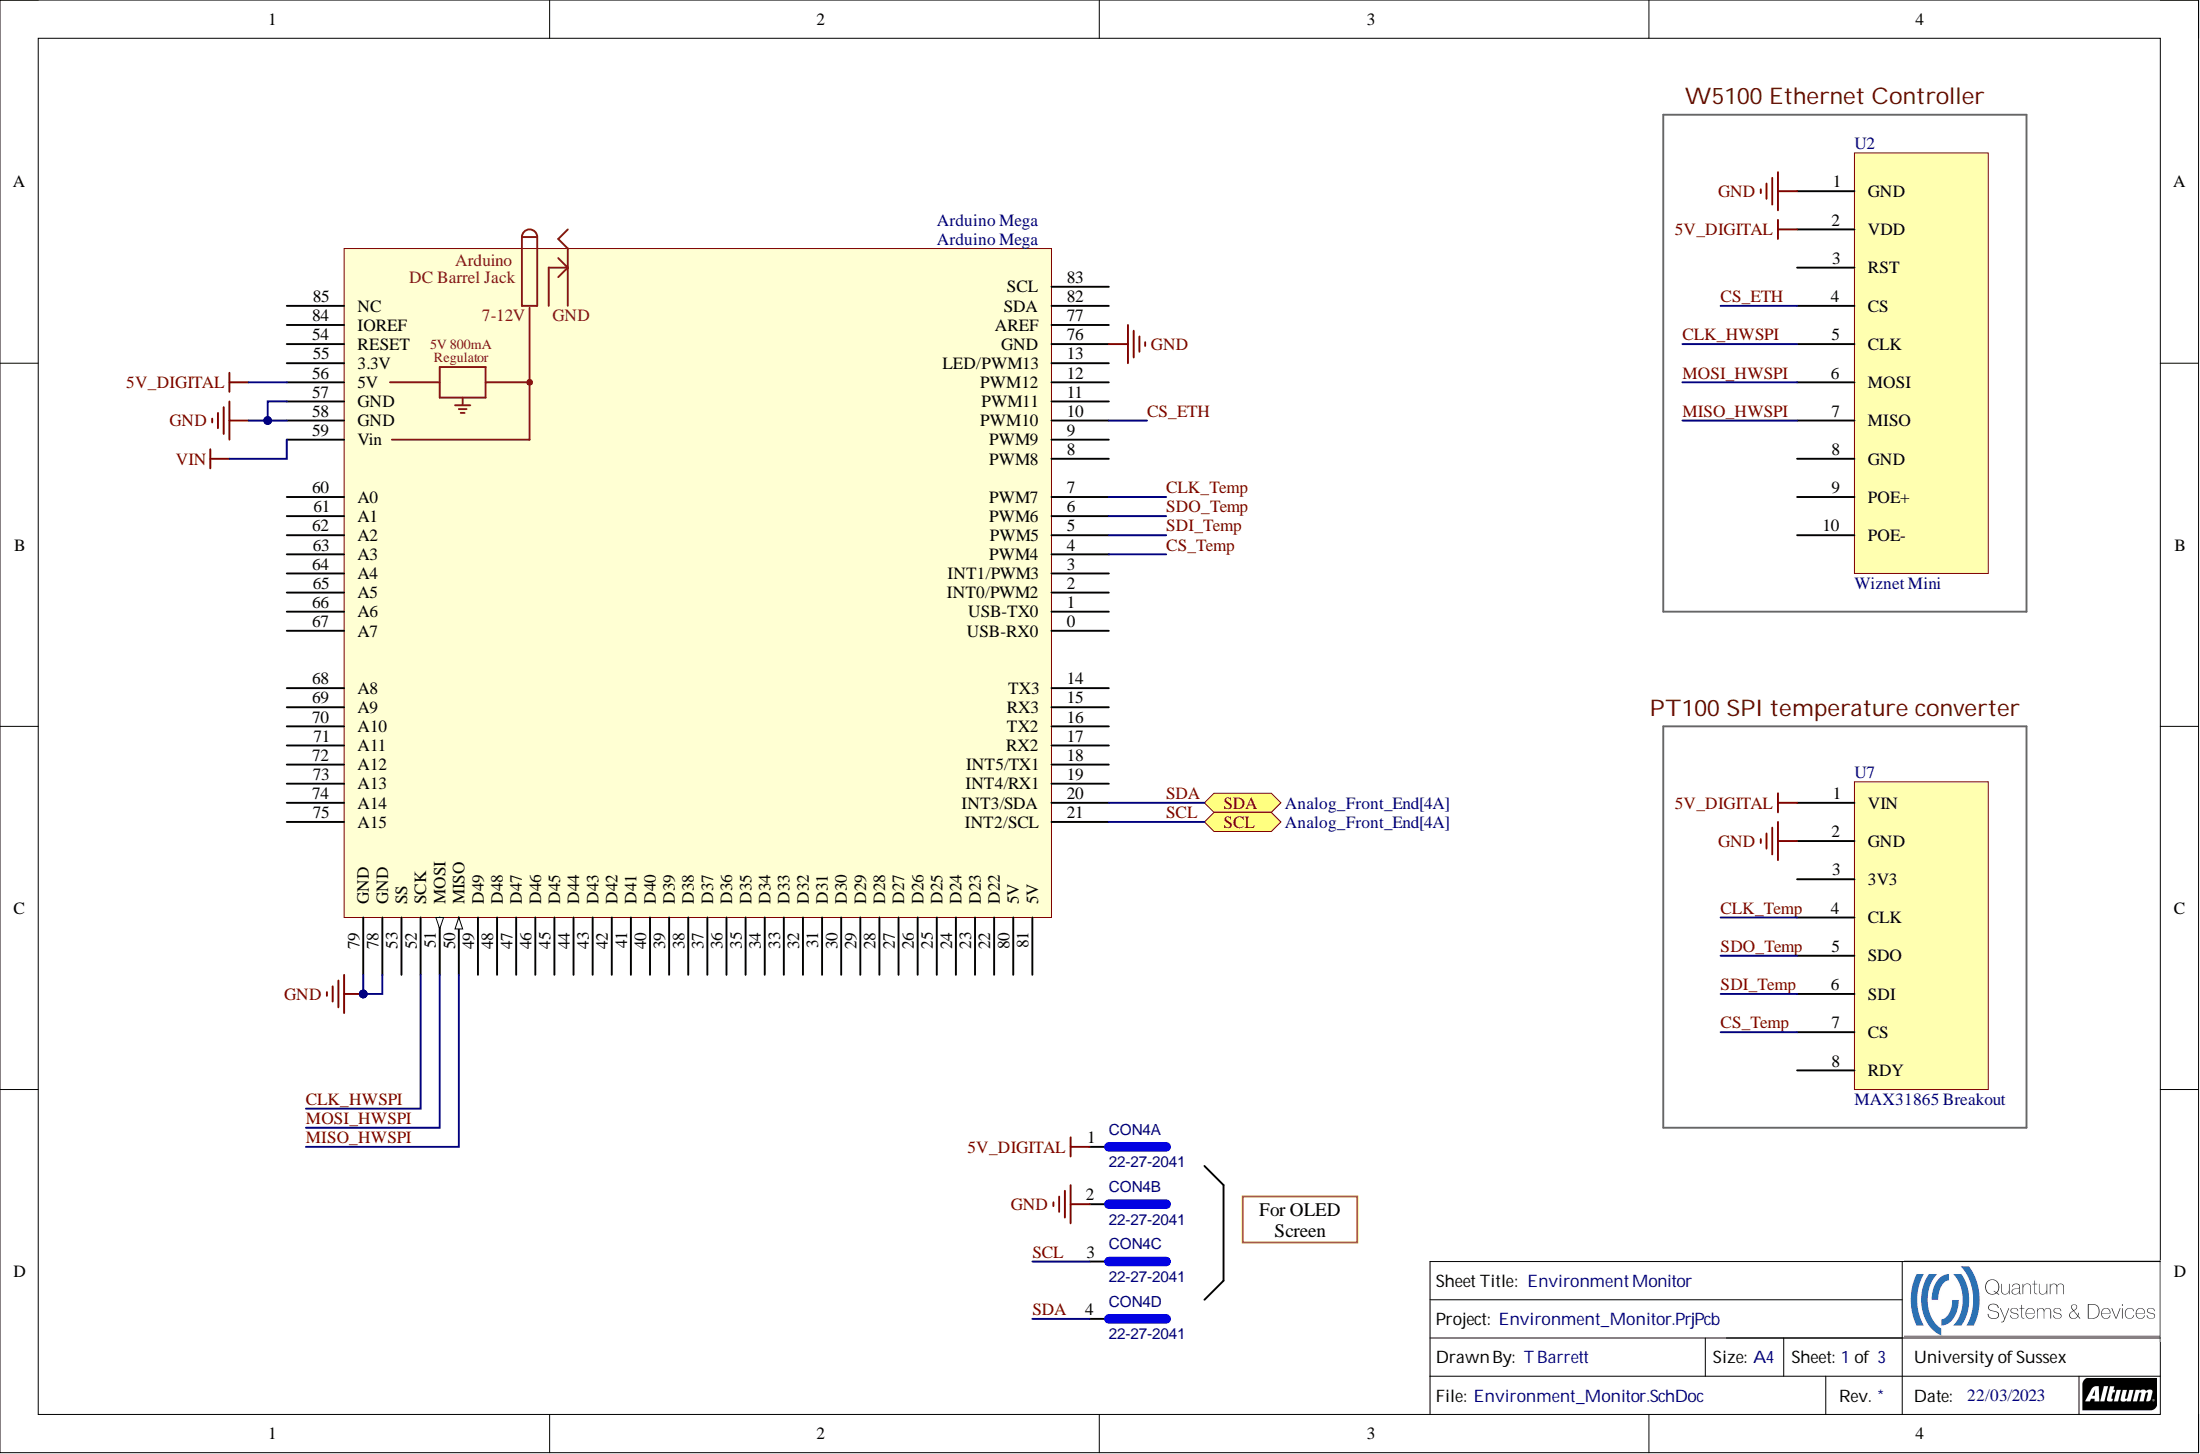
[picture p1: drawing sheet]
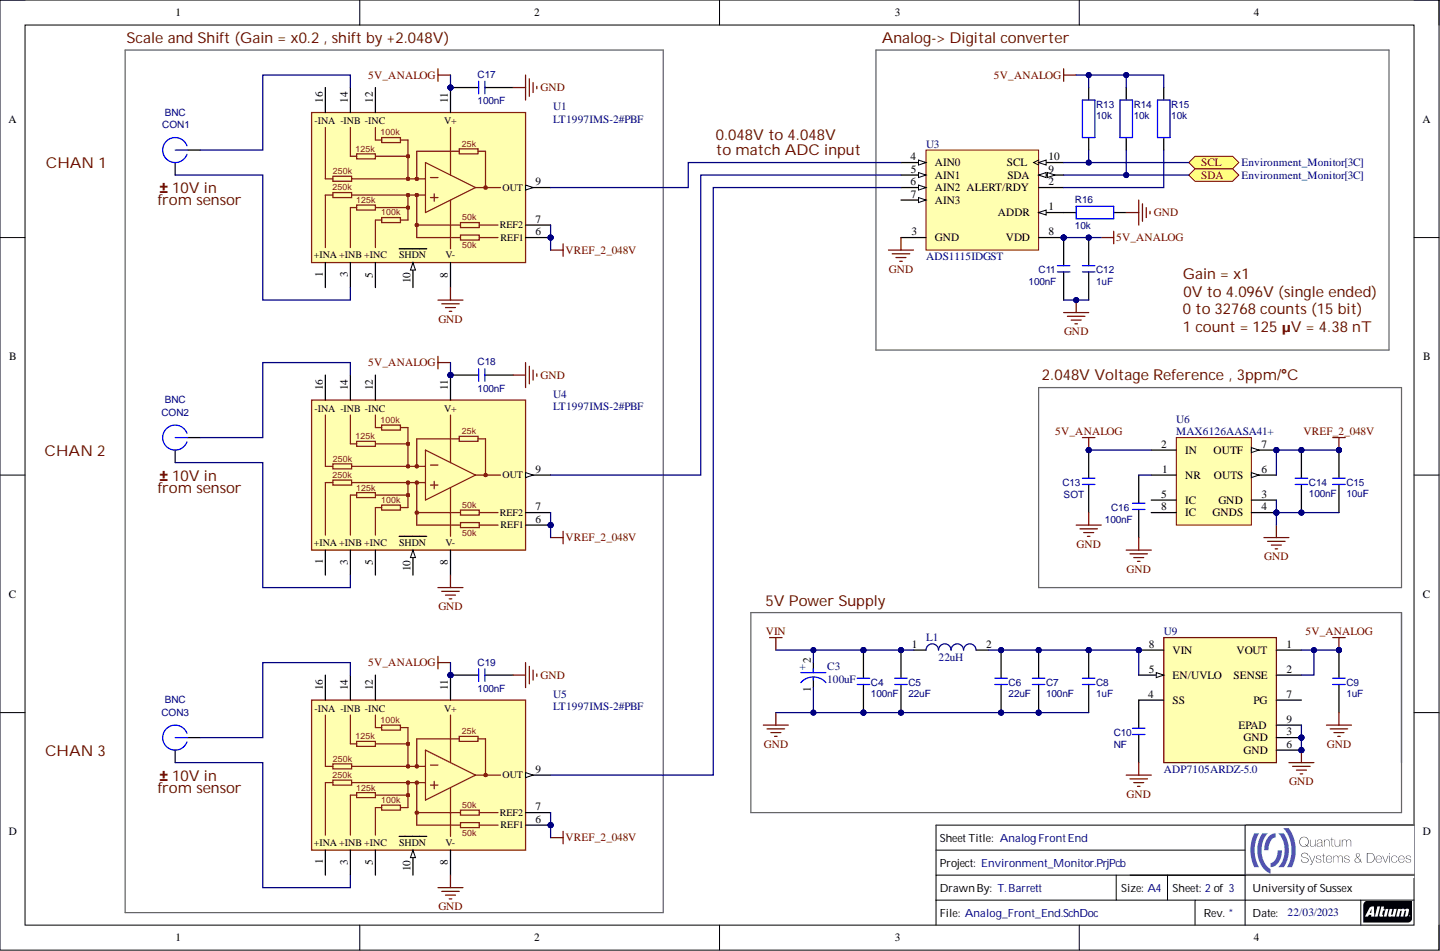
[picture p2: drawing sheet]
# Altium project Environment_Monitor.PrjPcb
3 sheets, 35 parts. Net scope: flat (ports and power ports of the same name join across sheets).
Board file: Environment_Monitor.PcbDoc
Sheets:
  Environment_Monitor.SchDoc
  Analog_Front_End.SchDoc
  Analog_Front_End_Characterisation.SchDoc

## Sheet Environment_Monitor.SchDoc: Environment Monitor
size A4; DrawnBy: T Barrett; SheetNumber: 1; SheetTotal: 3

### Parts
Arduino_Mega  Arduino Mega  [Arduino Mega]
CON4  22-27-2041  [22-27-2041]  (parts A,B,C,D of 4)
U2  Wiznet Mini  [Wiznet Mini W5100 Ethernet Breakout Board]
U7  MAX31865 Breakout  [MAX31865 Breakout]

### Blocks framed on the sheet
W5100 Ethernet Controller: U2
PT100 SPI temperature converter: U7

### Ports
SCL (bidir, see Analog_Front_End[4A]), SDA (bidir, see Analog_Front_End[4A])

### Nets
5V_DIGITAL: Arduino_Mega.56(5V) CON4.1 U2.2(VDD) U7.1(VIN)
GND: Arduino_Mega.57(GND) Arduino_Mega.58(GND) Arduino_Mega.76(GND) Arduino_Mega.78(GND) Arduino_Mega.79(GND) CON4.2 U2.1(GND) U7.2(GND)
VIN: Arduino_Mega.59(Vin)
CLK_HWSPI: Arduino_Mega.52(SCK) U2.5(CLK)
CLK_Temp: Arduino_Mega.7(PWM7) U7.4(CLK)
CS_ETH: Arduino_Mega.10(PWM10) U2.4(CS)
CS_Temp: Arduino_Mega.4(PWM4) U7.7(CS)
MISO_HWSPI: Arduino_Mega.50(MISO) U2.7(MISO)
MOSI_HWSPI: Arduino_Mega.51(MOSI) U2.6(MOSI)
SCL: Arduino_Mega.21(INT2/SCL) CON4.3 ; port SCL
SDA: Arduino_Mega.20(INT3/SDA) CON4.4 ; port SDA
SDI_Temp: Arduino_Mega.5(PWM5) U7.6(SDI)
SDO_Temp: Arduino_Mega.6(PWM6) U7.5(SDO)

Not connected (* = marked no-connect by the designer): Arduino_Mega 0(USB-RX0) 1(USB-TX0) 2(INT0/PWM2) 3(INT1/PWM3) 8(PWM8) 9(PWM9) 11(PWM11) 12(PWM12) 13(LED/PWM13) 14(TX3) 15(RX3) 16(TX2) 17(RX2) 18(INT5/TX1) 19(INT4/RX1) 22(D22) 23(D23) 24(D24) 25(D25) 26(D26) 27(D27) 28(D28) 29(D29) 30(D30) 31(D31) 32(D32) 33(D33) 34(D34) 35(D35) 36(D36) 37(D37) 38(D38) 39(D39) 40(D40) 41(D41) 42(D42) 43(D43) 44(D44) 45(D45) 46(D46) 47(D47) 48(D48) 49(D49) 53(SS) 54(RESET) 55(3.3V) 60(A0) 61(A1) 62(A2) 63(A3) 64(A4) 65(A5) 66(A6) 67(A7) 68(A8) 69(A9) 70(A10) 71(A11) 72(A12) 73(A13) 74(A14) 75(A15) 77(AREF) 80(5V) 81(5V) 82(SDA) 83(SCL) 84(IOREF) 85(NC); U2 3(RST) 8(GND) 9(POE+) 10(POE-); U7 3(3V3) 8(RDY)

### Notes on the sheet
- For OLED Screen

## Sheet Analog_Front_End.SchDoc: Analog Front End
size A4; DrawnBy: T. Barrett; SheetNumber: 2; SheetTotal: 3

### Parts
C3  100uF  [FP-865080657017-MFG]
C4  value 100nF  [CAPACITOR SMD 1206]  (hidden comment: Capacitor SMD 1206)
C5  value 22uF  [CAPACITOR SMD 1206]  (hidden comment: Capacitor SMD 1206)
C6  value 22uF  [CAPACITOR SMD 1206]  (hidden comment: Capacitor SMD 1206)
C7  value 100nF  [CAPACITOR SMD 1206]  (hidden comment: Capacitor SMD 1206)
C8  value 1uF  [CAPACITOR SMD 1206]  (hidden comment: Capacitor SMD 1206)
C9  value 1uF  [CAPACITOR SMD 1206]  (hidden comment: Capacitor SMD 1206)
C10  value NF  [CAPACITOR SMD 0805]  (hidden comment: Capacitor SMD 0805)
C11  value 100nF  [CAPACITOR SMD 0805]  (hidden comment: Capacitor SMD 0805)
C12  value 1uF  [CAPACITOR SMD 1206]  (hidden comment: Capacitor SMD 1206)
C13  value SOT  [CAPACITOR SMD 1206]  (hidden comment: Capacitor SMD 1206)
C14  value 100nF  [CAPACITOR SMD 0805]  (hidden comment: Capacitor SMD 0805)
C15  value 10uF  [CAPACITOR SMD 1206]  (hidden comment: Capacitor SMD 1206)
C16  value 100nF  [CAPACITOR SMD 0805]  (hidden comment: Capacitor SMD 0805)
C17  value 100nF  [CAPACITOR SMD 0805]  (hidden comment: Capacitor SMD 0805)
C18  value 100nF  [CAPACITOR SMD 0805]  (hidden comment: Capacitor SMD 0805)
C19  value 100nF  [CAPACITOR SMD 0805]  (hidden comment: Capacitor SMD 0805)
CON1  BNC  [BNC B6252H5-NPP3G-50]
CON2  BNC  [BNC B6252H5-NPP3G-50]
CON3  BNC  [BNC B6252H5-NPP3G-50]
L1  22uH  [WE-LQS 4018]
R13  value 10k  [RESISTOR SMD 0805]  (hidden comment: Resistor SMD 0805)
R14  value 10k  [RESISTOR SMD 0805]  (hidden comment: Resistor SMD 0805)
R15  value 10k  [RESISTOR SMD 0805]  (hidden comment: Resistor SMD 0805)
R16  value 10k  [RESISTOR SMD 0805]  (hidden comment: Resistor SMD 0805)
U1  LT1997IMS-2#PBF  [MSOP-16 (12 pin variation)]
U3  ADS1115IDGST  [VSSOP 10PIN]
U4  LT1997IMS-2#PBF  [MSOP-16 (12 pin variation)]
U5  LT1997IMS-2#PBF  [MSOP-16 (12 pin variation)]
U6  MAX6126AASA41+  [SOIC_N 8-pin]
U9  ADP7105ARDZ-5.0  [NSOIC-EP-8]

### Blocks framed on the sheet
2.048V Voltage Reference , 3ppm/°C: C13-C16 U6

### Ports
SCL (bidir, see Environment_Monitor[3C]), SDA (bidir, see Environment_Monitor[3C])

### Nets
5V_ANALOG: C9.2 C11.2 C12.2 C13.2 C17.2 C18.2 C19.2 R13.2 R14.2 R15.2 U1.11(V+) U3.8(VDD) U4.11(V+) U5.11(V+) U6.2(IN) U9.1(VOUT) U9.2(SENSE)
GND: C3.1(C) C4.1 C5.1 C6.1 C7.1 C8.1 C9.1 C10.1 C11.1 C12.1 C13.1 C14.1 C15.1 C16.1 C17.1 C18.1 C19.1 R16.1 U1.8(V-) U3.3(GND) U4.8(V-) U5.8(V-) U6.3(GND) U6.4(GNDS) U9.3(GND) U9.6(GND) U9.9(EPAD)
VIN: C3.2(A) C4.2 C5.2 L1.1
VREF_2_048V: C14.2 C15.2 U1.6(REF1) U1.7(REF2) U4.6(REF1) U4.7(REF2) U5.6(REF1) U5.7(REF2) U6.6(OUTS) U6.7(OUTF)
SCL: R13.1 U3.10(SCL) ; port SCL
SDA: R14.1 U3.9(SDA) ; port SDA
NetC6_2: C6.2 C7.2 C8.2 L1.2 U9.5(EN/UVLO) U9.8(VIN)
NetC10_2: C10.2 U9.4(SS)
NetC16_2: C16.2 U6.1(NR)
NetCON1_1: CON1.1 U1.14(-INB)
NetCON1_2: CON1.2 U1.3(+INB)
NetCON2_1: CON2.1 U4.14(-INB)
NetCON2_2: CON2.2 U4.3(+INB)
NetCON3_1: CON3.1 U5.14(-INB)
NetCON3_2: CON3.2 U5.3(+INB)
NetR15_1: R15.1 U3.2(ALERT/RDY)
NetR16_2: R16.2 U3.1(ADDR)
NetU1_9: U1.9(OUT) U3.4(AIN0)
NetU3_5: U3.5(AIN1) U4.9(OUT)
NetU3_6: U3.6(AIN2) U5.9(OUT)

Not connected (* = marked no-connect by the designer): CON1 3 4; CON2 3 4; CON3 3 4; U1 1(+INA) 5(+INC) 10(~{SHDN}) 12(-INC) 16(-INA); U3 7(AIN3); U4 1(+INA) 5(+INC) 10(~{SHDN}) 12(-INC) 16(-INA); U5 1(+INA) 5(+INC) 10(~{SHDN}) 12(-INC) 16(-INA); U6 5(IC) 8(IC); U9 7(PG)

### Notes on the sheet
- (near C17) Scale and Shift (Gain = x0.2 , shift by +2.048V)
- Analog-> Digital converter
- CHAN 1
- 0.048V to 4.048V
- to match ADC input
- (near CON1) ± 10V in
- (near CON1) from sensor
- Gain = x1
- 0V to 4.096V (single ended)
- 0 to 32768 counts (15 bit)
- 1 count = 125 µV = 4.38 nT
- CHAN 2
- (near CON2) ± 10V in
- (near CON2) from sensor
- 5V Power Supply
- CHAN 3
- (near CON3) ± 10V in
- (near CON3) from sensor

## Sheet Analog_Front_End_Characterisation.SchDoc: Analog Front End Characterisation
size A4; DrawnBy: T. Barrett; SheetNumber: 3; SheetTotal: 3

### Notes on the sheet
- LTSpice simulation of analog front end

## Nets that join several sheets
GND: Environment_Monitor (8 pins), Analog_Front_End (27 pins)
VIN: Environment_Monitor (Arduino_Mega.59), Analog_Front_End (C3.2 C4.2 C5.2 L1.1)
SCL: Environment_Monitor (Arduino_Mega.21 CON4.3), Analog_Front_End (R13.1 U3.10)
SDA: Environment_Monitor (Arduino_Mega.20 CON4.4), Analog_Front_End (R14.1 U3.9)
